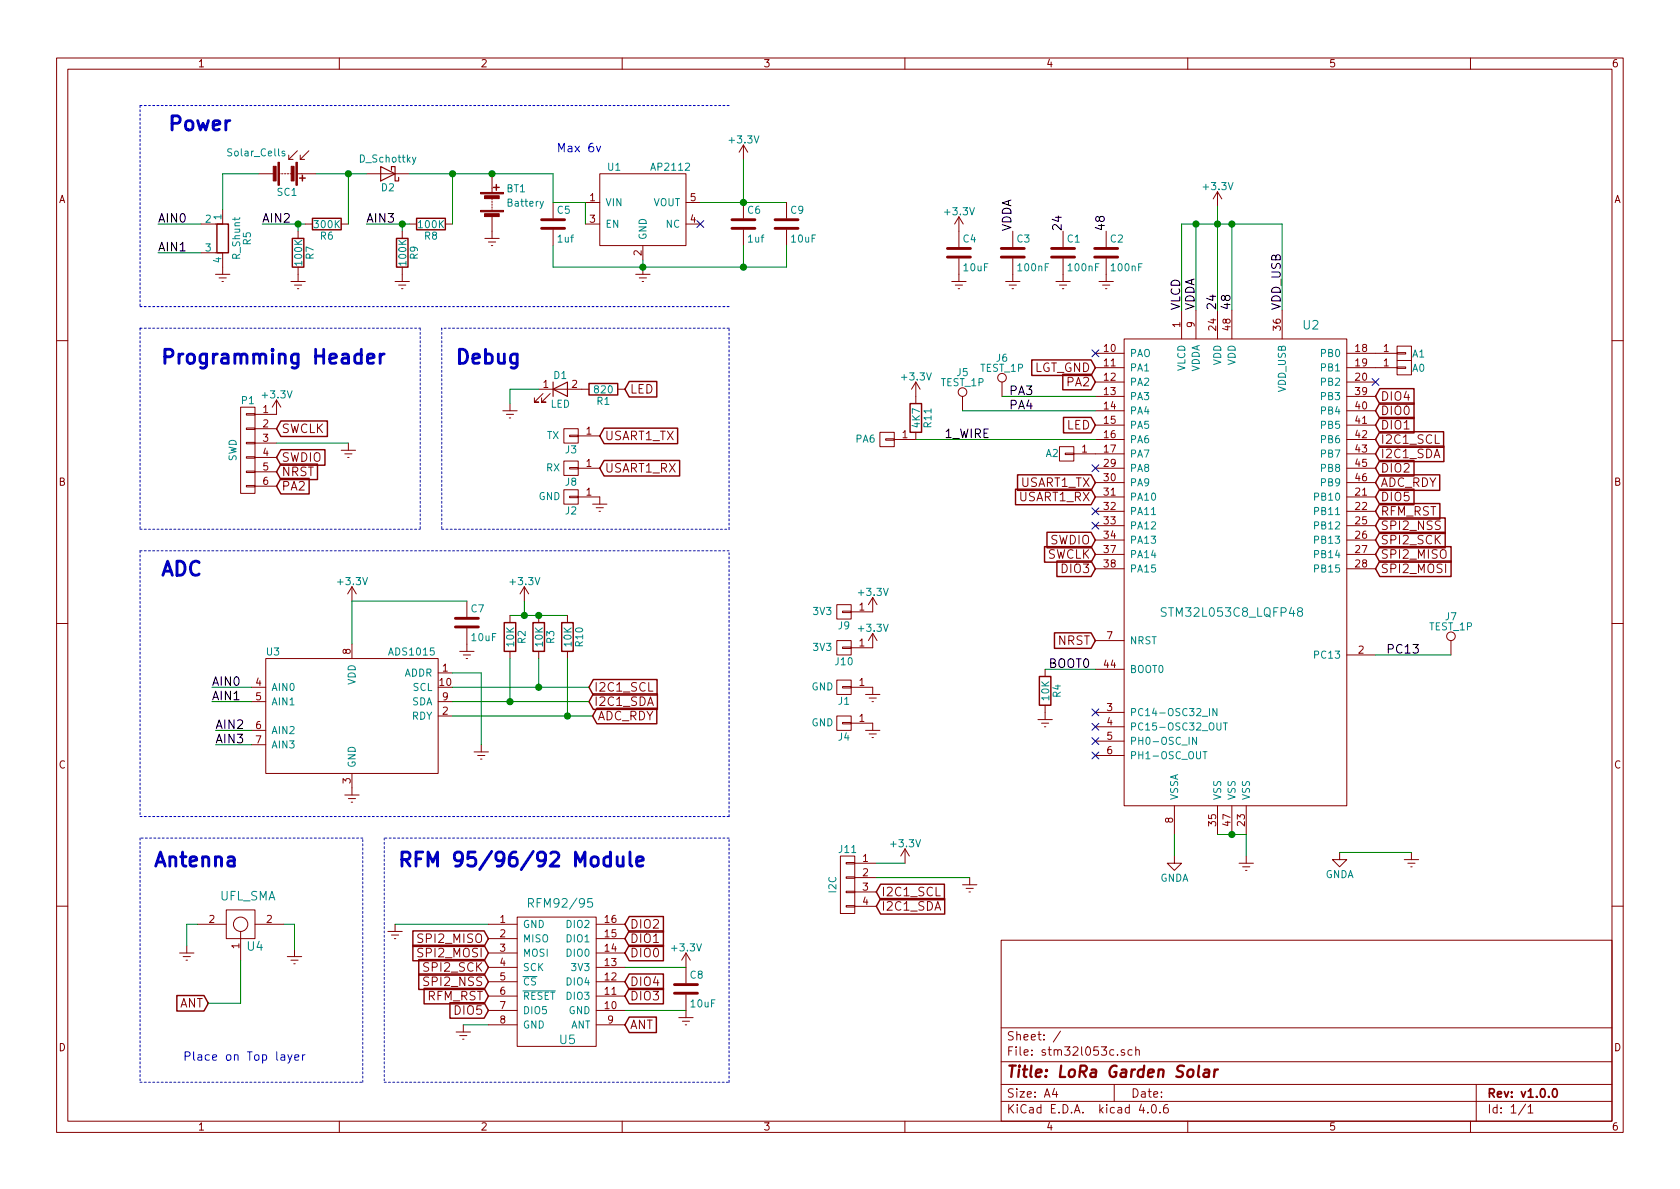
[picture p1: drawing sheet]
EESchema Schematic File Version 2
LIBS:stm32l053c-rescue
LIBS:power
LIBS:device
LIBS:transistors
LIBS:conn
LIBS:linear
LIBS:regul
LIBS:74xx
LIBS:cmos4000
LIBS:adc-dac
LIBS:memory
LIBS:xilinx
LIBS:microcontrollers
LIBS:dsp
LIBS:microchip
LIBS:analog_switches
LIBS:motorola
LIBS:texas
LIBS:intel
LIBS:audio
LIBS:interface
LIBS:digital-audio
LIBS:philips
LIBS:display
LIBS:cypress
LIBS:siliconi
LIBS:opto
LIBS:atmel
LIBS:contrib
LIBS:valves
LIBS:stm32
LIBS:adc
LIBS:lora
LIBS:theapi_voltage_regulators
LIBS:stm32l053c-cache
EELAYER 25 0
EELAYER END
$Descr A4 11693 8268
encoding utf-8
Sheet 1 1
Title "LoRa Garden Solar"
Date ""
Rev "v1.0.0"
Comp ""
Comment1 ""
Comment2 ""
Comment3 ""
Comment4 ""
$EndDescr
$Comp
L Earth #PWR01
U 1 1
P 7400 1900
F 0 "#PWR01" H 7400 1650 50  0001 C CNN
F 1 "Earth" H 7400 1750 50  0001 C CNN
F 2 "" H 7400 1900 50  0000 C CNN
F 3 "" H 7400 1900 50  0000 C CNN
	1    7400 1900
	1    0    0    -1  
$EndComp
$Comp
L C C1
U 1 1
P 7400 1750
F 0 "C1" H 7425 1850 50  0000 L CNN
F 1 "100nF" H 7425 1650 50  0000 L CNN
F 2 "Capacitors_SMD:C_0805_HandSoldering" H 7438 1600 50  0001 C CNN
F 3 "" H 7400 1750 50  0000 C CNN
	1    7400 1750
	1    0    0    -1  
$EndComp
$Comp
L GNDA #PWR02
U 1 1
P 9325 5925
F 0 "#PWR02" H 9325 5675 50  0001 C CNN
F 1 "GNDA" H 9325 5775 50  0000 C CNN
F 2 "" H 9325 5925 50  0000 C CNN
F 3 "" H 9325 5925 50  0000 C CNN
	1    9325 5925
	1    0    0    -1  
$EndComp
$Comp
L Earth #PWR03
U 1 1
P 9825 5925
F 0 "#PWR03" H 9825 5675 50  0001 C CNN
F 1 "Earth" H 9825 5775 50  0001 C CNN
F 2 "" H 9825 5925 50  0000 C CNN
F 3 "" H 9825 5925 50  0000 C CNN
	1    9825 5925
	1    0    0    -1  
$EndComp
$Comp
L GNDA #PWR04
U 1 1
P 8175 5950
F 0 "#PWR04" H 8175 5700 50  0001 C CNN
F 1 "GNDA" H 8175 5800 50  0000 C CNN
F 2 "" H 8175 5950 50  0000 C CNN
F 3 "" H 8175 5950 50  0000 C CNN
	1    8175 5950
	1    0    0    -1  
$EndComp
$Comp
L Earth #PWR05
U 1 1
P 8675 5950
F 0 "#PWR05" H 8675 5700 50  0001 C CNN
F 1 "Earth" H 8675 5800 50  0001 C CNN
F 2 "" H 8675 5950 50  0000 C CNN
F 3 "" H 8675 5950 50  0000 C CNN
	1    8675 5950
	1    0    0    -1  
$EndComp
Text GLabel 7625 3850 0    60   Input ~ 0
SWCLK
Text GLabel 7625 3750 0    60   Input ~ 0
SWDIO
Text GLabel 7625 4450 0    60   Input ~ 0
NRST
$Comp
L CONN_01X06 P1
U 1 1
P 1725 3125
F 0 "P1" H 1725 3475 50  0000 C CNN
F 1 "SWD" V 1825 3125 50  0000 C CNN
F 2 "theapi:Pin_Header_Straight_1x06_Pitch2.54mm" H 1725 3125 50  0001 C CNN
F 3 "" H 1725 3125 50  0000 C CNN
	1    1725 3125
	-1   0    0    -1  
$EndComp
$Comp
L Earth #PWR06
U 1 1
P 2425 3075
F 0 "#PWR06" H 2425 2825 50  0001 C CNN
F 1 "Earth" H 2425 2925 50  0001 C CNN
F 2 "" H 2425 3075 50  0000 C CNN
F 3 "" H 2425 3075 50  0000 C CNN
	1    2425 3075
	1    0    0    -1  
$EndComp
Text GLabel 1925 2975 2    60   Input ~ 0
SWCLK
Text GLabel 1925 3175 2    60   Input ~ 0
SWDIO
Text GLabel 1925 3275 2    60   Input ~ 0
NRST
$Comp
L Earth #PWR07
U 1 1
P 6675 1900
F 0 "#PWR07" H 6675 1650 50  0001 C CNN
F 1 "Earth" H 6675 1750 50  0001 C CNN
F 2 "" H 6675 1900 50  0000 C CNN
F 3 "" H 6675 1900 50  0000 C CNN
	1    6675 1900
	1    0    0    -1  
$EndComp
$Comp
L C C4
U 1 1
P 6675 1750
F 0 "C4" H 6700 1850 50  0000 L CNN
F 1 "10uF" H 6700 1650 50  0000 L CNN
F 2 "Capacitors_SMD:C_0805_HandSoldering" H 6713 1600 50  0001 C CNN
F 3 "" H 6675 1750 50  0000 C CNN
	1    6675 1750
	1    0    0    -1  
$EndComp
$Comp
L C C2
U 1 1
P 7700 1750
F 0 "C2" H 7725 1850 50  0000 L CNN
F 1 "100nF" H 7725 1650 50  0000 L CNN
F 2 "Capacitors_SMD:C_0805_HandSoldering" H 7738 1600 50  0001 C CNN
F 3 "" H 7700 1750 50  0000 C CNN
	1    7700 1750
	1    0    0    -1  
$EndComp
$Comp
L C C3
U 1 1
P 7050 1750
F 0 "C3" H 7075 1850 50  0000 L CNN
F 1 "100nF" H 7075 1650 50  0000 L CNN
F 2 "Capacitors_SMD:C_0805_HandSoldering" H 7088 1600 50  0001 C CNN
F 3 "" H 7050 1750 50  0000 C CNN
	1    7050 1750
	1    0    0    -1  
$EndComp
$Comp
L Earth #PWR08
U 1 1
P 7050 1900
F 0 "#PWR08" H 7050 1650 50  0001 C CNN
F 1 "Earth" H 7050 1750 50  0001 C CNN
F 2 "" H 7050 1900 50  0000 C CNN
F 3 "" H 7050 1900 50  0000 C CNN
	1    7050 1900
	1    0    0    -1  
$EndComp
Text Label 7050 1600 1    60   ~ 0
VDDA
Text Label 8325 2150 1    60   ~ 0
VDDA
Text Label 8225 2150 1    60   ~ 0
VLCD
Text Label 8475 2150 1    60   ~ 0
24
Text Label 8925 2150 1    60   ~ 0
VDD_USB
Text Label 8575 2150 1    60   ~ 0
48
$Comp
L STM32L053C8_LQFP48 U2
U 1 1
P 8475 4250
F 0 "U2" H 9125 6250 60  0000 C CNN
F 1 "STM32L053C8_LQFP48" H 8575 4250 60  0000 C CNN
F 2 "Housings_QFP:LQFP-48_7x7mm_Pitch0.5mm" H 8275 2350 60  0001 C CNN
F 3 "" H 8275 2350 60  0000 C CNN
	1    8475 4250
	1    0    0    -1  
$EndComp
$Comp
L R R4
U 1 1
P 7275 4800
F 0 "R4" V 7355 4800 50  0000 C CNN
F 1 "10K" V 7275 4800 50  0000 C CNN
F 2 "Resistors_SMD:R_0805_HandSoldering" V 7205 4800 50  0001 C CNN
F 3 "" H 7275 4800 50  0000 C CNN
	1    7275 4800
	1    0    0    -1  
$EndComp
$Comp
L Earth #PWR09
U 1 1
P 7275 4950
F 0 "#PWR09" H 7275 4700 50  0001 C CNN
F 1 "Earth" H 7275 4800 50  0001 C CNN
F 2 "" H 7275 4950 50  0000 C CNN
F 3 "" H 7275 4950 50  0000 C CNN
	1    7275 4950
	1    0    0    -1  
$EndComp
$Comp
L R R1
U 1 1
P 4200 2700
F 0 "R1" V 4280 2700 50  0000 C CNN
F 1 "820" V 4200 2700 50  0000 C CNN
F 2 "Resistors_SMD:R_0805_HandSoldering" V 4130 2700 50  0001 C CNN
F 3 "" H 4200 2700 50  0000 C CNN
	1    4200 2700
	0    1    1    0   
$EndComp
$Comp
L Earth #PWR010
U 1 1
P 3550 2800
F 0 "#PWR010" H 3550 2550 50  0001 C CNN
F 1 "Earth" H 3550 2650 50  0001 C CNN
F 2 "" H 3550 2800 50  0000 C CNN
F 3 "" H 3550 2800 50  0000 C CNN
	1    3550 2800
	-1   0    0    -1  
$EndComp
NoConn ~ 7625 4950
NoConn ~ 7625 5050
$Comp
L LED D1
U 1 1
P 3900 2700
F 0 "D1" H 3900 2800 50  0000 C CNN
F 1 "LED" H 3900 2600 50  0000 C CNN
F 2 "LEDs:LED_0805" H 3900 2700 50  0001 C CNN
F 3 "" H 3900 2700 50  0001 C CNN
	1    3900 2700
	1    0    0    -1  
$EndComp
$Comp
L ADS1015 U3
U 1 1
P 2450 4975
F 0 "U3" H 1850 5425 50  0000 L CNN
F 1 "ADS1015" H 2700 5425 50  0000 L CNN
F 2 "Housings_SSOP:TSSOP-10_3x3mm_Pitch0.5mm" H 2400 4925 50  0001 C CNN
F 3 "" H 1550 5375 50  0001 C CNN
	1    2450 4975
	1    0    0    -1  
$EndComp
Text GLabel 1450 6975 0    60   Input ~ 0
ANT
Text Notes 1075 6025 0    98   ~ 20
Antenna\n
Text Notes 2775 6025 0    98   ~ 20
RFM 95/96/92 Module
Text Notes 1275 7375 0    59   ~ 0
Place on Top layer
$Comp
L Earth #PWR011
U 1 1
P 2450 5475
F 0 "#PWR011" H 2450 5225 50  0001 C CNN
F 1 "Earth" H 2450 5325 50  0001 C CNN
F 2 "" H 2450 5475 50  0000 C CNN
F 3 "" H 2450 5475 50  0000 C CNN
	1    2450 5475
	-1   0    0    -1  
$EndComp
Text Notes 1125 4000 0    98   ~ 20
ADC
Text Notes 1125 2525 0    98   ~ 20
Programming Header
$Comp
L AP2112 U1
U 1 1
P 4475 1400
F 0 "U1" H 4225 1650 50  0000 L CNN
F 1 "AP2112" H 4525 1650 50  0000 L CNN
F 2 "TO_SOT_Packages_SMD:SOT-23-5_HandSoldering" H 4425 1350 50  0001 C CNN
F 3 "" H 3575 1800 50  0001 C CNN
	1    4475 1400
	1    0    0    -1  
$EndComp
Text Notes 1175 900  0    98   ~ 20
Power
NoConn ~ 4875 1550
$Comp
L Earth #PWR012
U 1 1
P 4475 1850
F 0 "#PWR012" H 4475 1600 50  0001 C CNN
F 1 "Earth" H 4475 1700 50  0001 C CNN
F 2 "" H 4475 1850 50  0000 C CNN
F 3 "" H 4475 1850 50  0000 C CNN
	1    4475 1850
	1    0    0    -1  
$EndComp
Text GLabel 9575 3150 2    60   Input ~ 0
I2C1_SDA
Text GLabel 9575 3050 2    60   Input ~ 0
I2C1_SCL
Text GLabel 4100 4775 2    60   Input ~ 0
I2C1_SCL
Text GLabel 4100 4875 2    60   Input ~ 0
I2C1_SDA
Text GLabel 9575 3950 2    60   Input ~ 0
SPI2_MOSI
Text GLabel 9575 3850 2    60   Input ~ 0
SPI2_MISO
Text GLabel 9575 3750 2    60   Input ~ 0
SPI2_SCK
Text GLabel 3400 6725 0    60   Input ~ 0
SPI2_SCK
Text GLabel 3400 6525 0    60   Input ~ 0
SPI2_MISO
Text GLabel 3400 6625 0    60   Input ~ 0
SPI2_MOSI
Text GLabel 9575 3650 2    60   Input ~ 0
SPI2_NSS
Text GLabel 3400 6925 0    60   Input ~ 0
RFM_RST
$Comp
L +3.3V #PWR013
U 1 1
P 5175 1100
F 0 "#PWR013" H 5175 950 50  0001 C CNN
F 1 "+3.3V" H 5175 1240 50  0000 C CNN
F 2 "" H 5175 1100 50  0001 C CNN
F 3 "" H 5175 1100 50  0001 C CNN
	1    5175 1100
	1    0    0    -1  
$EndComp
$Comp
L +3.3V #PWR014
U 1 1
P 1925 2875
F 0 "#PWR014" H 1925 2725 50  0001 C CNN
F 1 "+3.3V" H 1925 3015 50  0000 C CNN
F 2 "" H 1925 2875 50  0001 C CNN
F 3 "" H 1925 2875 50  0001 C CNN
	1    1925 2875
	1    0    0    -1  
$EndComp
$Comp
L +3.3V #PWR015
U 1 1
P 8475 1425
F 0 "#PWR015" H 8475 1275 50  0001 C CNN
F 1 "+3.3V" H 8475 1565 50  0000 C CNN
F 2 "" H 8475 1425 50  0001 C CNN
F 3 "" H 8475 1425 50  0001 C CNN
	1    8475 1425
	1    0    0    -1  
$EndComp
$Comp
L +3.3V #PWR016
U 1 1
P 4775 6725
F 0 "#PWR016" H 4775 6575 50  0001 C CNN
F 1 "+3.3V" H 4775 6865 50  0000 C CNN
F 2 "" H 4775 6725 50  0001 C CNN
F 3 "" H 4775 6725 50  0001 C CNN
	1    4775 6725
	1    0    0    -1  
$EndComp
$Comp
L +3.3V #PWR017
U 1 1
P 6675 1600
F 0 "#PWR017" H 6675 1450 50  0001 C CNN
F 1 "+3.3V" H 6675 1740 50  0000 C CNN
F 2 "" H 6675 1600 50  0001 C CNN
F 3 "" H 6675 1600 50  0001 C CNN
	1    6675 1600
	1    0    0    -1  
$EndComp
Text GLabel 4350 7125 2    60   Input ~ 0
ANT
NoConn ~ 7625 5150
NoConn ~ 7625 5250
NoConn ~ 7625 3550
$Comp
L Earth #PWR018
U 1 1
P 4775 7025
F 0 "#PWR018" H 4775 6775 50  0001 C CNN
F 1 "Earth" H 4775 6875 50  0001 C CNN
F 2 "" H 4775 7025 50  0000 C CNN
F 3 "" H 4775 7025 50  0000 C CNN
	1    4775 7025
	1    0    0    -1  
$EndComp
$Comp
L Earth #PWR019
U 1 1
P 2750 6425
F 0 "#PWR019" H 2750 6175 50  0001 C CNN
F 1 "Earth" H 2750 6275 50  0001 C CNN
F 2 "" H 2750 6425 50  0000 C CNN
F 3 "" H 2750 6425 50  0000 C CNN
	1    2750 6425
	1    0    0    -1  
$EndComp
$Comp
L Earth #PWR020
U 1 1
P 3225 7125
F 0 "#PWR020" H 3225 6875 50  0001 C CNN
F 1 "Earth" H 3225 6975 50  0001 C CNN
F 2 "" H 3225 7125 50  0000 C CNN
F 3 "" H 3225 7125 50  0000 C CNN
	1    3225 7125
	1    0    0    -1  
$EndComp
$Comp
L Earth #PWR021
U 1 1
P 1300 6575
F 0 "#PWR021" H 1300 6325 50  0001 C CNN
F 1 "Earth" H 1300 6425 50  0001 C CNN
F 2 "" H 1300 6575 50  0000 C CNN
F 3 "" H 1300 6575 50  0000 C CNN
	1    1300 6575
	1    0    0    -1  
$EndComp
$Comp
L Earth #PWR022
U 1 1
P 2050 6600
F 0 "#PWR022" H 2050 6350 50  0001 C CNN
F 1 "Earth" H 2050 6450 50  0001 C CNN
F 2 "" H 2050 6600 50  0000 C CNN
F 3 "" H 2050 6600 50  0000 C CNN
	1    2050 6600
	1    0    0    -1  
$EndComp
$Comp
L R R3
U 1 1
P 3750 4425
F 0 "R3" V 3830 4425 50  0000 C CNN
F 1 "10K" V 3750 4425 50  0000 C CNN
F 2 "Resistors_SMD:R_0805_HandSoldering" V 3680 4425 50  0001 C CNN
F 3 "" H 3750 4425 50  0001 C CNN
	1    3750 4425
	1    0    0    -1  
$EndComp
$Comp
L R R2
U 1 1
P 3550 4425
F 0 "R2" V 3630 4425 50  0000 C CNN
F 1 "10K" V 3550 4425 50  0000 C CNN
F 2 "Resistors_SMD:R_0805_HandSoldering" V 3480 4425 50  0001 C CNN
F 3 "" H 3550 4425 50  0001 C CNN
	1    3550 4425
	1    0    0    -1  
$EndComp
$Comp
L Earth #PWR023
U 1 1
P 3350 5175
F 0 "#PWR023" H 3350 4925 50  0001 C CNN
F 1 "Earth" H 3350 5025 50  0001 C CNN
F 2 "" H 3350 5175 50  0000 C CNN
F 3 "" H 3350 5175 50  0000 C CNN
	1    3350 5175
	-1   0    0    -1  
$EndComp
Text GLabel 4125 4975 2    60   Input ~ 0
ADC_RDY
Text GLabel 9575 3350 2    60   Input ~ 0
ADC_RDY
Text Notes 3875 1050 0    59   ~ 0
Max 6v
$Comp
L C C5
U 1 1
P 3850 1550
F 0 "C5" H 3875 1650 50  0000 L CNN
F 1 "1uf" H 3875 1450 50  0000 L CNN
F 2 "Capacitors_SMD:C_0805_HandSoldering" H 3888 1400 50  0001 C CNN
F 3 "" H 3850 1550 50  0001 C CNN
	1    3850 1550
	1    0    0    -1  
$EndComp
$Comp
L C C6
U 1 1
P 5175 1550
F 0 "C6" H 5200 1650 50  0000 L CNN
F 1 "1uf" H 5200 1450 50  0000 L CNN
F 2 "Capacitors_SMD:C_0805_HandSoldering" H 5213 1400 50  0001 C CNN
F 3 "" H 5175 1550 50  0001 C CNN
	1    5175 1550
	1    0    0    -1  
$EndComp
$Comp
L C C7
U 1 1
P 3250 4325
F 0 "C7" H 3275 4425 50  0000 L CNN
F 1 "10uF" H 3275 4225 50  0000 L CNN
F 2 "Capacitors_SMD:C_0805_HandSoldering" H 3288 4175 50  0001 C CNN
F 3 "" H 3250 4325 50  0001 C CNN
	1    3250 4325
	1    0    0    -1  
$EndComp
$Comp
L Earth #PWR024
U 1 1
P 3250 4475
F 0 "#PWR024" H 3250 4225 50  0001 C CNN
F 1 "Earth" H 3250 4325 50  0001 C CNN
F 2 "" H 3250 4475 50  0000 C CNN
F 3 "" H 3250 4475 50  0000 C CNN
	1    3250 4475
	-1   0    0    -1  
$EndComp
$Comp
L +3.3V #PWR025
U 1 1
P 2450 4175
F 0 "#PWR025" H 2450 4025 50  0001 C CNN
F 1 "+3.3V" H 2450 4315 50  0000 C CNN
F 2 "" H 2450 4175 50  0001 C CNN
F 3 "" H 2450 4175 50  0001 C CNN
	1    2450 4175
	1    0    0    -1  
$EndComp
$Comp
L +3.3V #PWR026
U 1 1
P 3650 4175
F 0 "#PWR026" H 3650 4025 50  0001 C CNN
F 1 "+3.3V" H 3650 4315 50  0000 C CNN
F 2 "" H 3650 4175 50  0001 C CNN
F 3 "" H 3650 4175 50  0001 C CNN
	1    3650 4175
	1    0    0    -1  
$EndComp
$Comp
L Earth #PWR027
U 1 1
P 3425 1600
F 0 "#PWR027" H 3425 1350 50  0001 C CNN
F 1 "Earth" H 3425 1450 50  0001 C CNN
F 2 "" H 3425 1600 50  0000 C CNN
F 3 "" H 3425 1600 50  0000 C CNN
	1    3425 1600
	1    0    0    -1  
$EndComp
Text Notes 3175 2525 0    98   ~ 20
Debug
$Comp
L Battery BT1
U 1 1
P 3425 1400
F 0 "BT1" H 3525 1500 50  0000 L CNN
F 1 "Battery" H 3525 1400 50  0000 L CNN
F 2 "theapi:BatteryBoxAndPins" V 3425 1460 50  0001 C CNN
F 3 "" V 3425 1460 50  0001 C CNN
	1    3425 1400
	1    0    0    -1  
$EndComp
$Comp
L Solar_Cells SC1
U 1 1
P 2000 1200
F 0 "SC1" V 2125 1125 50  0000 L CNN
F 1 "Solar_Cells" V 1850 775 50  0000 L CNN
F 2 "Pin_Headers:Pin_Header_Straight_1x02_Pitch2.54mm" V 2000 1260 50  0001 C CNN
F 3 "" V 2000 1260 50  0001 C CNN
	1    2000 1200
	0    1    1    0   
$EndComp
$Comp
L D_Schottky D2
U 1 1
P 2700 1200
F 0 "D2" H 2700 1300 50  0000 C CNN
F 1 "D_Schottky" H 2700 1100 50  0000 C CNN
F 2 "Diodes_SMD:D_SOD-323_HandSoldering" H 2700 1200 50  0001 C CNN
F 3 "" H 2700 1200 50  0001 C CNN
	1    2700 1200
	-1   0    0    1   
$EndComp
$Comp
L Earth #PWR028
U 1 1
P 1550 1850
F 0 "#PWR028" H 1550 1600 50  0001 C CNN
F 1 "Earth" H 1550 1700 50  0001 C CNN
F 2 "" H 1550 1850 50  0000 C CNN
F 3 "" H 1550 1850 50  0000 C CNN
	1    1550 1850
	1    0    0    -1  
$EndComp
Text GLabel 9575 3550 2    60   Input ~ 0
RFM_RST
Text GLabel 4350 6625 2    60   Input ~ 0
DIO0
Text GLabel 9575 2850 2    60   Input ~ 0
DIO0
$Comp
L C C8
U 1 1
P 4775 6875
F 0 "C8" H 4800 6975 50  0000 L CNN
F 1 "10uF" H 4800 6775 50  0000 L CNN
F 2 "Capacitors_SMD:C_0805_HandSoldering" H 4813 6725 50  0001 C CNN
F 3 "" H 4775 6875 50  0000 C CNN
	1    4775 6875
	1    0    0    -1  
$EndComp
$Comp
L UFL_SMA U4
U 1 1
P 1725 6425
F 0 "U4" H 1775 6275 60  0000 C CNN
F 1 "UFL_SMA" H 1725 6625 60  0000 C CNN
F 2 "theapi:coaxial_u.fl-r-smt-1" H 1725 6425 60  0001 C CNN
F 3 "" H 1725 6425 60  0001 C CNN
	1    1725 6425
	1    0    0    -1  
$EndComp
$Comp
L R R6
U 1 1
P 2275 1550
F 0 "R6" V 2355 1550 50  0000 C CNN
F 1 "300K" V 2275 1550 50  0000 C CNN
F 2 "Resistors_SMD:R_0805_HandSoldering" V 2205 1550 50  0001 C CNN
F 3 "" H 2275 1550 50  0001 C CNN
	1    2275 1550
	0    1    1    0   
$EndComp
$Comp
L R R7
U 1 1
P 2075 1750
F 0 "R7" V 2155 1750 50  0000 C CNN
F 1 "100K" V 2075 1750 50  0000 C CNN
F 2 "Resistors_SMD:R_0805_HandSoldering" V 2005 1750 50  0001 C CNN
F 3 "" H 2075 1750 50  0001 C CNN
	1    2075 1750
	1    0    0    -1  
$EndComp
$Comp
L Earth #PWR029
U 1 1
P 2075 1900
F 0 "#PWR029" H 2075 1650 50  0001 C CNN
F 1 "Earth" H 2075 1750 50  0001 C CNN
F 2 "" H 2075 1900 50  0000 C CNN
F 3 "" H 2075 1900 50  0000 C CNN
	1    2075 1900
	1    0    0    -1  
$EndComp
Text Label 1825 1550 0    60   ~ 0
AIN2
Text Label 1500 5075 0    60   ~ 0
AIN2
$Comp
L R R9
U 1 1
P 2800 1750
F 0 "R9" V 2880 1750 50  0000 C CNN
F 1 "100K" V 2800 1750 50  0000 C CNN
F 2 "Resistors_SMD:R_0805_HandSoldering" V 2730 1750 50  0001 C CNN
F 3 "" H 2800 1750 50  0001 C CNN
	1    2800 1750
	1    0    0    -1  
$EndComp
$Comp
L R R8
U 1 1
P 3000 1550
F 0 "R8" V 3080 1550 50  0000 C CNN
F 1 "100K" V 3000 1550 50  0000 C CNN
F 2 "Resistors_SMD:R_0805_HandSoldering" V 2930 1550 50  0001 C CNN
F 3 "" H 3000 1550 50  0001 C CNN
	1    3000 1550
	0    1    1    0   
$EndComp
$Comp
L Earth #PWR030
U 1 1
P 2800 1900
F 0 "#PWR030" H 2800 1650 50  0001 C CNN
F 1 "Earth" H 2800 1750 50  0001 C CNN
F 2 "" H 2800 1900 50  0000 C CNN
F 3 "" H 2800 1900 50  0000 C CNN
	1    2800 1900
	-1   0    0    -1  
$EndComp
Text GLabel 7625 2550 0    60   Input ~ 0
LGT_GND
Text Label 7400 1600 1    60   ~ 0
24
Text Label 7700 1600 1    60   ~ 0
48
Text GLabel 7625 3350 0    60   Input ~ 0
USART1_TX
Text GLabel 7625 2950 0    60   Input ~ 0
LED
Text GLabel 4350 2700 2    60   Input ~ 0
LED
NoConn ~ 7625 2450
NoConn ~ 7625 3250
Text GLabel 3400 6825 0    60   Input ~ 0
SPI2_NSS
Text GLabel 4175 3025 2    60   Input ~ 0
USART1_TX
$Comp
L CONN_01X01 J3
U 1 1
P 3975 3025
F 0 "J3" H 3975 3125 50  0000 C CNN
F 1 "TX" H 4100 3025 50  0000 C CNN
F 2 "Pin_Headers:Pin_Header_Straight_1x01_Pitch2.54mm" H 3975 3025 50  0001 C CNN
F 3 "" H 3975 3025 50  0001 C CNN
	1    3975 3025
	-1   0    0    1   
$EndComp
$Comp
L Earth #PWR031
U 1 1
P 7700 1900
F 0 "#PWR031" H 7700 1650 50  0001 C CNN
F 1 "Earth" H 7700 1750 50  0001 C CNN
F 2 "" H 7700 1900 50  0000 C CNN
F 3 "" H 7700 1900 50  0000 C CNN
	1    7700 1900
	1    0    0    -1  
$EndComp
Text Label 1475 4875 0    60   ~ 0
AIN1
Text Label 1475 4775 0    60   ~ 0
AIN0
Text Label 1500 5175 0    60   ~ 0
AIN3
$Comp
L R_Shunt R5
U 1 1
P 1550 1650
F 0 "R5" V 1375 1650 50  0000 C CNN
F 1 "R_Shunt" V 1450 1650 50  0000 C CNN
F 2 "theapi:SHUNT_1210_HandSoldering" V 1480 1650 50  0001 C CNN
F 3 "" H 1550 1650 50  0001 C CNN
	1    1550 1650
	-1   0    0    -1  
$EndComp
Wire Wire Line
	8175 5800 8175 5950
Wire Wire Line
	8675 5800 8675 5950
Connection ~ 8575 5800
Wire Wire Line
	2425 3075 1925 3075
Wire Wire Line
	9825 5925 9325 5925
Wire Wire Line
	3550 2800 3550 2700
Wire Wire Line
	3550 2700 3750 2700
Wire Wire Line
	8475 5800 8675 5800
Wire Wire Line
	3225 7125 3400 7125
Wire Wire Line
	4350 7025 4775 7025
Wire Wire Line
	1675 6675 1675 6975
Wire Wire Line
	1675 6975 1450 6975
Wire Notes Line
	975  2125 5075 2125
Wire Notes Line
	975  725  5075 725 
Wire Notes Line
	975  2275 975  3675
Wire Notes Line
	975  3675 2925 3675
Wire Notes Line
	975  2275 2925 2275
Wire Wire Line
	3400 6425 2750 6425
Wire Wire Line
	3150 4775 4100 4775
Wire Wire Line
	3150 4875 4100 4875
Wire Wire Line
	3550 4575 3550 4875
Connection ~ 3550 4875
Wire Wire Line
	3750 4575 3750 4775
Connection ~ 3750 4775
Wire Wire Line
	3550 4275 3950 4275
Connection ~ 3650 4275
Wire Wire Line
	3350 5175 3350 4675
Wire Wire Line
	3350 4675 3150 4675
Wire Wire Line
	3150 4975 4125 4975
Wire Wire Line
	4475 1800 4475 1850
Wire Wire Line
	3850 1850 5475 1850
Wire Wire Line
	3850 1850 3850 1700
Wire Wire Line
	4875 1400 5475 1400
Wire Wire Line
	5175 1400 5175 1100
Wire Wire Line
	5175 1850 5175 1700
Connection ~ 4475 1850
Wire Wire Line
	4075 1400 3850 1400
Wire Wire Line
	4075 1550 4075 1400
Wire Wire Line
	2450 4175 3250 4175
Wire Wire Line
	2450 4175 2450 4475
Wire Wire Line
	3650 4275 3650 4175
Wire Wire Line
	2850 1200 3850 1200
Wire Wire Line
	3850 1200 3850 1400
Wire Notes Line
	3075 2275 3075 3675
Wire Notes Line
	3075 3675 5075 3675
Wire Notes Line
	5075 3675 5075 2275
Wire Notes Line
	5075 2275 3075 2275
Wire Notes Line
	975  725  975  2125
Wire Notes Line
	2925 2275 2925 3675
Wire Notes Line
	2525 5825 975  5825
Wire Notes Line
	975  5825 975  7525
Wire Notes Line
	975  7525 2525 7525
Wire Notes Line
	2525 7525 2525 5825
Wire Notes Line
	5075 5825 2675 5825
Wire Notes Line
	2675 5825 2675 7525
Wire Notes Line
	2675 7525 5075 7525
Wire Notes Line
	5075 7525 5075 5825
Wire Wire Line
	4775 6725 4350 6725
Wire Notes Line
	975  3825 975  5675
Wire Notes Line
	975  5675 5075 5675
Wire Notes Line
	5075 5675 5075 3825
Wire Notes Line
	5075 3825 975  3825
Wire Wire Line
	7275 4650 7625 4650
Wire Wire Line
	1475 4775 1750 4775
Wire Wire Line
	1475 4875 1750 4875
Connection ~ 3425 1200
Wire Wire Line
	2050 6600 2050 6425
Wire Wire Line
	2050 6425 1975 6425
Wire Wire Line
	1300 6575 1300 6425
Wire Wire Line
	1300 6425 1375 6425
Wire Wire Line
	2075 1600 2075 1550
Wire Wire Line
	1825 1550 2125 1550
Connection ~ 2075 1550
Wire Wire Line
	1500 5075 1750 5075
Wire Wire Line
	1500 5175 1750 5175
Wire Wire Line
	8475 1425 8475 2150
Wire Wire Line
	8575 1550 8575 2150
Wire Wire Line
	8225 1550 8925 1550
Connection ~ 8475 1550
Wire Wire Line
	8925 1550 8925 2150
Connection ~ 8575 1550
Wire Wire Line
	8325 1550 8325 2150
Wire Wire Line
	8225 2150 8225 1550
Connection ~ 8325 1550
$Comp
L CONN_01X01 J2
U 1 1
P 3975 3450
F 0 "J2" H 3975 3550 50  0000 C CNN
F 1 "GND" H 4125 3450 50  0000 C CNN
F 2 "Pin_Headers:Pin_Header_Straight_1x01_Pitch2.54mm" H 3975 3450 50  0001 C CNN
F 3 "" H 3975 3450 50  0001 C CNN
	1    3975 3450
	-1   0    0    1   
$EndComp
$Comp
L Earth #PWR032
U 1 1
P 4175 3450
F 0 "#PWR032" H 4175 3200 50  0001 C CNN
F 1 "Earth" H 4175 3300 50  0001 C CNN
F 2 "" H 4175 3450 50  0000 C CNN
F 3 "" H 4175 3450 50  0000 C CNN
	1    4175 3450
	-1   0    0    -1  
$EndComp
NoConn ~ 9575 2650
$Comp
L CONN_01X01 A0
U 1 1
P 9775 2550
F 0 "A0" H 9875 2550 50  0000 C CNN
F 1 "A0" V 9875 2550 50  0001 C CNN
F 2 "Pin_Headers:Pin_Header_Straight_1x01_Pitch2.54mm" H 9775 2550 50  0001 C CNN
F 3 "" H 9775 2550 50  0001 C CNN
	1    9775 2550
	1    0    0    -1  
$EndComp
$Comp
L CONN_01X01 A1
U 1 1
P 9775 2450
F 0 "A1" H 9875 2450 50  0000 C CNN
F 1 "A1" V 9875 2450 50  0001 C CNN
F 2 "Pin_Headers:Pin_Header_Straight_1x01_Pitch2.54mm" H 9775 2450 50  0001 C CNN
F 3 "" H 9775 2450 50  0001 C CNN
	1    9775 2450
	1    0    0    -1  
$EndComp
$Comp
L CONN_01X01 A2
U 1 1
P 7425 3150
F 0 "A2" H 7525 3150 50  0000 C CNN
F 1 "A2" V 7525 3150 50  0001 C CNN
F 2 "Pin_Headers:Pin_Header_Straight_1x01_Pitch2.54mm" H 7425 3150 50  0001 C CNN
F 3 "" H 7425 3150 50  0001 C CNN
	1    7425 3150
	-1   0    0    1   
$EndComp
$Comp
L CONN_01X01 PA6
U 1 1
P 6175 3050
F 0 "PA6" H 6325 3050 50  0000 C CNN
F 1 "A3" V 6275 3050 50  0001 C CNN
F 2 "Pin_Headers:Pin_Header_Straight_1x01_Pitch2.54mm" H 6175 3050 50  0001 C CNN
F 3 "" H 6175 3050 50  0001 C CNN
	1    6175 3050
	-1   0    0    1   
$EndComp
Text GLabel 7625 2650 0    60   Input ~ 0
PA2
Text GLabel 1925 3375 2    60   Input ~ 0
PA2
$Comp
L CONN_01X01 J4
U 1 1
P 5875 5025
F 0 "J4" H 5875 5125 50  0000 C CNN
F 1 "GND" H 6025 5025 50  0000 C CNN
F 2 "Pin_Headers:Pin_Header_Straight_1x01_Pitch2.54mm" H 5875 5025 50  0001 C CNN
F 3 "" H 5875 5025 50  0001 C CNN
	1    5875 5025
	-1   0    0    1   
$EndComp
$Comp
L CONN_01X01 J1
U 1 1
P 5875 4775
F 0 "J1" H 5875 4875 50  0000 C CNN
F 1 "GND" H 6025 4775 50  0000 C CNN
F 2 "Pin_Headers:Pin_Header_Straight_1x01_Pitch2.54mm" H 5875 4775 50  0001 C CNN
F 3 "" H 5875 4775 50  0001 C CNN
	1    5875 4775
	-1   0    0    1   
$EndComp
$Comp
L Earth #PWR033
U 1 1
P 6075 5025
F 0 "#PWR033" H 6075 4775 50  0001 C CNN
F 1 "Earth" H 6075 4875 50  0001 C CNN
F 2 "" H 6075 5025 50  0000 C CNN
F 3 "" H 6075 5025 50  0000 C CNN
	1    6075 5025
	-1   0    0    -1  
$EndComp
$Comp
L Earth #PWR034
U 1 1
P 6075 4775
F 0 "#PWR034" H 6075 4525 50  0001 C CNN
F 1 "Earth" H 6075 4625 50  0001 C CNN
F 2 "" H 6075 4775 50  0000 C CNN
F 3 "" H 6075 4775 50  0000 C CNN
	1    6075 4775
	-1   0    0    -1  
$EndComp
Text GLabel 3400 7025 0    60   Input ~ 0
DIO5
Text GLabel 9575 3450 2    60   Input ~ 0
DIO5
Text GLabel 4350 6525 2    60   Input ~ 0
DIO1
Text GLabel 4350 6425 2    60   Input ~ 0
DIO2
$Comp
L RFM92/95/96/97/98 U5
U 1 1
P 3900 6825
F 0 "U5" H 3950 6425 60  0000 C CNN
F 1 "RFM92/95" H 3900 7375 60  0000 C CNN
F 2 "kicad:RFM92_95_96_98" H 4100 7025 60  0001 C CNN
F 3 "" H 4100 7025 60  0001 C CNN
F 4 "Low Power Long Range Transceiver Module" H 3900 6825 60  0001 C CNN "DESC"
F 5 "....." H 3900 6825 60  0001 C CNN "MFG_NAME"
F 6 "..." H 3900 6825 60  0001 C CNN "MPN"
	1    3900 6825
	1    0    0    -1  
$EndComp
Text GLabel 4350 6825 2    60   Input ~ 0
DIO4
Text GLabel 4350 6925 2    60   Input ~ 0
DIO3
Text GLabel 9575 3250 2    60   Input ~ 0
DIO2
Text GLabel 9575 2950 2    60   Input ~ 0
DIO1
Text Label 7300 4650 0    60   ~ 0
BOOT0
Text GLabel 9575 2750 2    60   Input ~ 0
DIO4
Text GLabel 7625 3950 0    60   Input ~ 0
DIO3
NoConn ~ 7625 3650
$Comp
L TEST_1P J6
U 1 1
P 6975 2750
F 0 "J6" H 6975 3020 50  0000 C CNN
F 1 "TEST_1P" H 6975 2950 50  0000 C CNN
F 2 "theapi:TestPoint" H 7175 2750 50  0001 C CNN
F 3 "" H 7175 2750 50  0001 C CNN
	1    6975 2750
	1    0    0    -1  
$EndComp
$Comp
L TEST_1P J5
U 1 1
P 6700 2850
F 0 "J5" H 6700 3120 50  0000 C CNN
F 1 "TEST_1P" H 6700 3050 50  0000 C CNN
F 2 "theapi:TestPoint" H 6900 2850 50  0001 C CNN
F 3 "" H 6900 2850 50  0001 C CNN
	1    6700 2850
	1    0    0    -1  
$EndComp
Wire Wire Line
	6975 2750 7625 2750
Wire Wire Line
	6700 2850 7625 2850
$Comp
L TEST_1P J7
U 1 1
P 10100 4550
F 0 "J7" H 10100 4820 50  0000 C CNN
F 1 "TEST_1P" H 10100 4750 50  0000 C CNN
F 2 "theapi:TestPoint" H 10300 4550 50  0001 C CNN
F 3 "" H 10300 4550 50  0001 C CNN
	1    10100 4550
	1    0    0    -1  
$EndComp
Text Label 9650 4550 0    60   ~ 0
PC13
Wire Wire Line
	10100 4550 9575 4550
Text Label 7025 2750 0    60   ~ 0
PA3
Text Label 7025 2850 0    60   ~ 0
PA4
Text GLabel 7625 3450 0    60   Input ~ 0
USART1_RX
Text GLabel 4175 3250 2    60   Input ~ 0
USART1_RX
$Comp
L CONN_01X01 J8
U 1 1
P 3975 3250
F 0 "J8" H 3975 3350 50  0000 C CNN
F 1 "RX" H 4100 3250 50  0000 C CNN
F 2 "Pin_Headers:Pin_Header_Straight_1x01_Pitch2.54mm" H 3975 3250 50  0001 C CNN
F 3 "" H 3975 3250 50  0001 C CNN
	1    3975 3250
	-1   0    0    1   
$EndComp
$Comp
L C C9
U 1 1
P 5475 1550
F 0 "C9" H 5500 1650 50  0000 L CNN
F 1 "10uF" H 5500 1450 50  0000 L CNN
F 2 "Capacitors_SMD:C_0805_HandSoldering" H 5513 1400 50  0001 C CNN
F 3 "" H 5475 1550 50  0000 C CNN
	1    5475 1550
	1    0    0    -1  
$EndComp
Wire Wire Line
	5475 1850 5475 1700
Connection ~ 5175 1850
Connection ~ 5175 1400
$Comp
L R R10
U 1 1
P 3950 4425
F 0 "R10" V 4030 4425 50  0000 C CNN
F 1 "10K" V 3950 4425 50  0000 C CNN
F 2 "Resistors_SMD:R_0805_HandSoldering" V 3880 4425 50  0001 C CNN
F 3 "" H 3950 4425 50  0001 C CNN
	1    3950 4425
	1    0    0    -1  
$EndComp
Wire Wire Line
	3950 4575 3950 4975
Connection ~ 3950 4975
Connection ~ 3750 4275
$Comp
L R R11
U 1 1
P 6375 2900
F 0 "R11" V 6455 2900 50  0000 C CNN
F 1 "4K7" V 6375 2900 50  0000 C CNN
F 2 "Resistors_SMD:R_0805_HandSoldering" V 6305 2900 50  0001 C CNN
F 3 "" H 6375 2900 50  0000 C CNN
	1    6375 2900
	1    0    0    -1  
$EndComp
$Comp
L +3.3V #PWR035
U 1 1
P 6375 2750
F 0 "#PWR035" H 6375 2600 50  0001 C CNN
F 1 "+3.3V" H 6375 2890 50  0000 C CNN
F 2 "" H 6375 2750 50  0001 C CNN
F 3 "" H 6375 2750 50  0001 C CNN
	1    6375 2750
	1    0    0    -1  
$EndComp
Wire Wire Line
	7625 3050 6375 3050
Text Label 6575 3050 0    60   ~ 0
1_WIRE
$Comp
L CONN_01X01 J10
U 1 1
P 5875 4500
F 0 "J10" H 5875 4600 50  0000 C CNN
F 1 "3V3" H 6025 4500 50  0000 C CNN
F 2 "Pin_Headers:Pin_Header_Straight_1x01_Pitch2.54mm" H 5875 4500 50  0001 C CNN
F 3 "" H 5875 4500 50  0001 C CNN
	1    5875 4500
	-1   0    0    1   
$EndComp
$Comp
L +3.3V #PWR036
U 1 1
P 6075 4500
F 0 "#PWR036" H 6075 4350 50  0001 C CNN
F 1 "+3.3V" H 6075 4640 50  0000 C CNN
F 2 "" H 6075 4500 50  0001 C CNN
F 3 "" H 6075 4500 50  0001 C CNN
	1    6075 4500
	1    0    0    -1  
$EndComp
$Comp
L CONN_01X01 J9
U 1 1
P 5875 4250
F 0 "J9" H 5875 4350 50  0000 C CNN
F 1 "3V3" H 6025 4250 50  0000 C CNN
F 2 "Pin_Headers:Pin_Header_Straight_1x01_Pitch2.54mm" H 5875 4250 50  0001 C CNN
F 3 "" H 5875 4250 50  0001 C CNN
	1    5875 4250
	-1   0    0    1   
$EndComp
$Comp
L +3.3V #PWR037
U 1 1
P 6075 4250
F 0 "#PWR037" H 6075 4100 50  0001 C CNN
F 1 "+3.3V" H 6075 4390 50  0000 C CNN
F 2 "" H 6075 4250 50  0001 C CNN
F 3 "" H 6075 4250 50  0001 C CNN
	1    6075 4250
	1    0    0    -1  
$EndComp
Wire Wire Line
	2550 1550 2850 1550
Wire Wire Line
	2800 1550 2800 1600
Text Label 2550 1550 0    60   ~ 0
AIN3
Connection ~ 2800 1550
Connection ~ 3150 1200
Text Label 1100 1550 0    60   ~ 0
AIN0
Text Label 1100 1750 0    60   ~ 0
AIN1
Wire Wire Line
	1800 1200 1550 1200
Wire Wire Line
	1550 1200 1550 1450
Wire Wire Line
	1400 1550 1100 1550
Wire Wire Line
	1400 1750 1100 1750
Wire Wire Line
	3150 1200 3150 1550
Wire Wire Line
	2200 1200 2550 1200
Wire Wire Line
	2425 1550 2425 1200
Connection ~ 2425 1200
Text GLabel 6100 6200 2    60   Input ~ 0
I2C1_SCL
Text GLabel 6100 6300 2    60   Input ~ 0
I2C1_SDA
$Comp
L CONN_01X04 J11
U 1 1
P 5900 6150
F 0 "J11" H 5900 6400 50  0000 C CNN
F 1 "I2C" V 6000 6150 50  0000 C CNN
F 2 "Pin_Headers:Pin_Header_Straight_1x04_Pitch2.54mm" H 5900 6150 50  0001 C CNN
F 3 "" H 5900 6150 50  0001 C CNN
	1    5900 6150
	-1   0    0    -1  
$EndComp
$Comp
L Earth #PWR038
U 1 1
P 6750 6100
F 0 "#PWR038" H 6750 5850 50  0001 C CNN
F 1 "Earth" H 6750 5950 50  0001 C CNN
F 2 "" H 6750 6100 50  0000 C CNN
F 3 "" H 6750 6100 50  0000 C CNN
	1    6750 6100
	1    0    0    -1  
$EndComp
$Comp
L +3.3V #PWR039
U 1 1
P 6300 6000
F 0 "#PWR039" H 6300 5850 50  0001 C CNN
F 1 "+3.3V" H 6300 6140 50  0000 C CNN
F 2 "" H 6300 6000 50  0001 C CNN
F 3 "" H 6300 6000 50  0001 C CNN
	1    6300 6000
	1    0    0    -1  
$EndComp
Wire Wire Line
	6100 6000 6300 6000
Wire Wire Line
	6100 6100 6750 6100
$EndSCHEMATC
